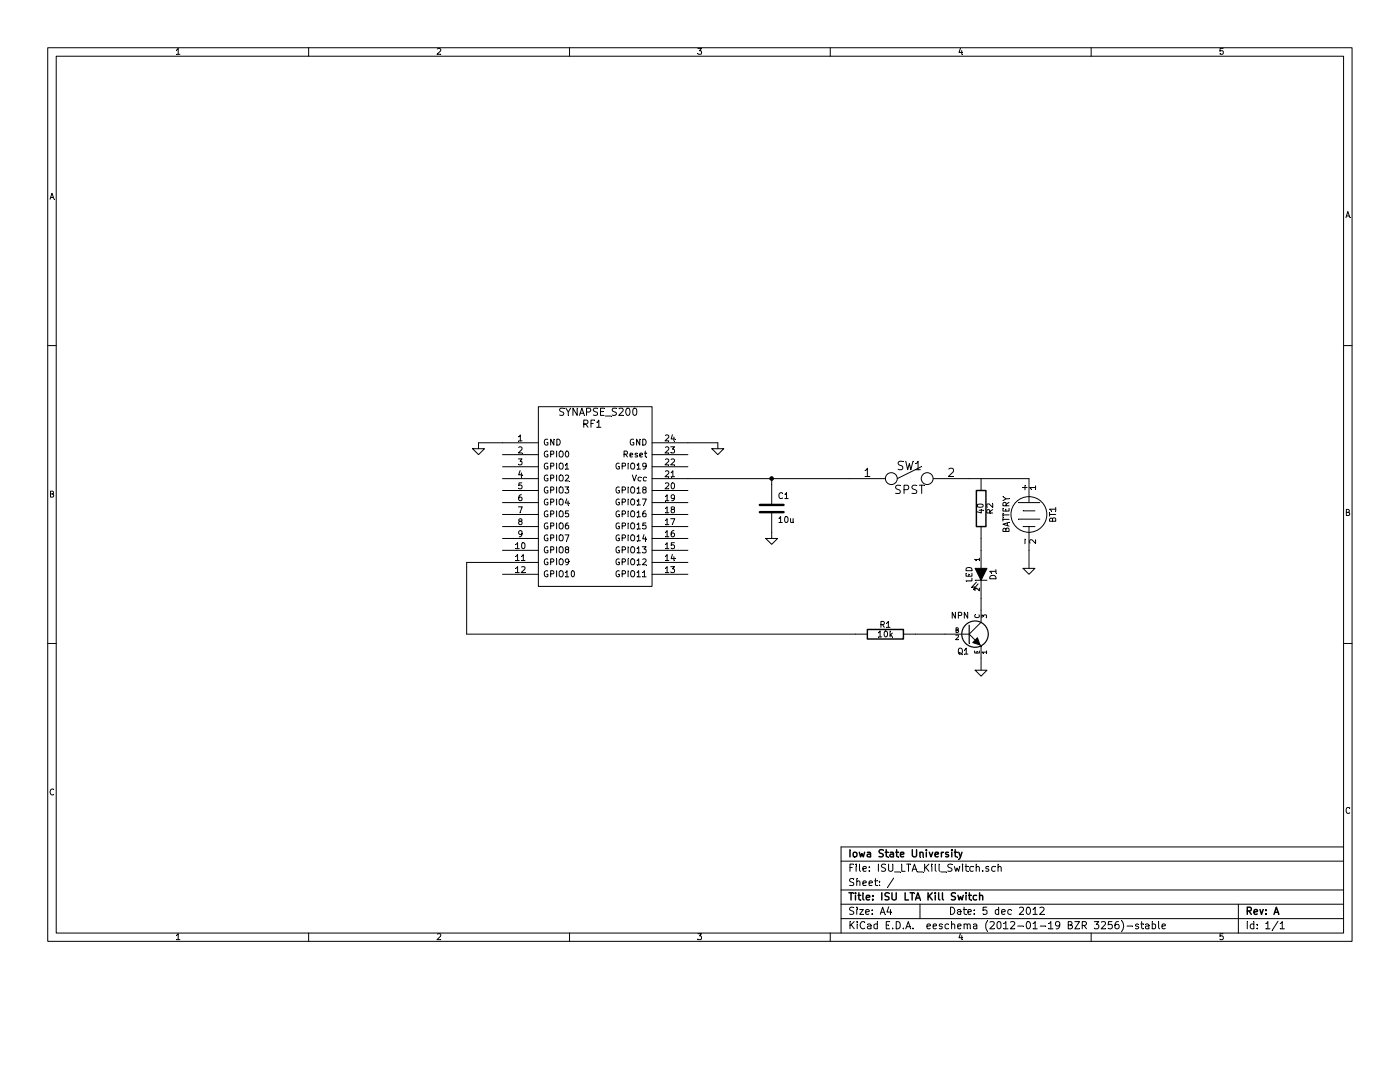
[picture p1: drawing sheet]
EESchema Schematic File Version 2  date 12/5/2012 12:40:11 PM
LIBS:power
LIBS:device
LIBS:transistors
LIBS:conn
LIBS:linear
LIBS:regul
LIBS:74xx
LIBS:cmos4000
LIBS:adc-dac
LIBS:memory
LIBS:xilinx
LIBS:special
LIBS:microcontrollers
LIBS:dsp
LIBS:microchip
LIBS:analog_switches
LIBS:motorola
LIBS:texas
LIBS:intel
LIBS:audio
LIBS:interface
LIBS:digital-audio
LIBS:philips
LIBS:display
LIBS:cypress
LIBS:siliconi
LIBS:opto
LIBS:atmel
LIBS:contrib
LIBS:valves
LIBS:ISU_Parts
LIBS:ISU_LTA_Kill_Switch-cache
EELAYER 25  0
EELAYER END
$Descr A4 11700 8267
encoding utf-8
Sheet 1 1
Title "ISU LTA Kill Switch"
Date "5 dec 2012"
Rev "A"
Comp "Iowa State University"
Comment1 ""
Comment2 ""
Comment3 ""
Comment4 ""
$EndDescr
Wire Wire Line
	8200 5500 8200 5600
Wire Wire Line
	7900 5300 7650 5300
Wire Wire Line
	8200 4500 8200 4600
Wire Wire Line
	6450 4450 6450 4500
Wire Wire Line
	4000 3750 4000 3700
Wire Wire Line
	4000 3700 4200 3700
Wire Wire Line
	8600 4000 8100 4000
Wire Wire Line
	7100 4000 5750 4000
Wire Wire Line
	5750 3700 6000 3700
Wire Wire Line
	6000 3700 6000 3750
Wire Wire Line
	8600 4600 8600 4750
Wire Wire Line
	6450 4050 6450 4000
Connection ~ 6450 4000
Wire Wire Line
	8200 5000 8200 5100
Wire Wire Line
	7150 5300 3900 5300
Wire Wire Line
	3900 5300 3900 4700
Wire Wire Line
	3900 4700 4200 4700
$Comp
L GND #PWR4
U 1 1
P 8200 5600
F 0 "#PWR4" H 8200 5600 30  0001 C CNN
F 1 "GND" H 8200 5530 30  0001 C CNN
	1    8200 5600
	1    0    0    -1  
$EndComp
$Comp
L R R1
U 1 1
P 7400 5300
F 0 "R1" V 7480 5300 50  0000 C CNN
F 1 "10k" V 7400 5300 50  0000 C CNN
	1    7400 5300
	0    -1   -1   0   
$EndComp
$Comp
L R R2
U 1 1
P 8200 4250
F 0 "R2" V 8280 4250 50  0000 C CNN
F 1 "40" V 8200 4250 50  0000 C CNN
	1    8200 4250
	1    0    0    -1  
$EndComp
$Comp
L LED D1
U 1 1
P 8200 4800
F 0 "D1" H 8200 4900 50  0000 C CNN
F 1 "LED" H 8200 4700 50  0000 C CNN
	1    8200 4800
	0    1    1    0   
$EndComp
$Comp
L NPN Q1
U 1 1
P 8100 5300
F 0 "Q1" H 8100 5150 50  0000 R CNN
F 1 "NPN" H 8100 5450 50  0000 R CNN
	1    8100 5300
	1    0    0    -1  
$EndComp
$Comp
L GND #PWR3
U 1 1
P 6450 4500
F 0 "#PWR3" H 6450 4500 30  0001 C CNN
F 1 "GND" H 6450 4430 30  0001 C CNN
	1    6450 4500
	1    0    0    -1  
$EndComp
$Comp
L GND #PWR1
U 1 1
P 4000 3750
F 0 "#PWR1" H 4000 3750 30  0001 C CNN
F 1 "GND" H 4000 3680 30  0001 C CNN
	1    4000 3750
	1    0    0    -1  
$EndComp
$Comp
L GND #PWR2
U 1 1
P 6000 3750
F 0 "#PWR2" H 6000 3750 30  0001 C CNN
F 1 "GND" H 6000 3680 30  0001 C CNN
	1    6000 3750
	1    0    0    -1  
$EndComp
$Comp
L GND #PWR5
U 1 1
P 8600 4750
F 0 "#PWR5" H 8600 4750 30  0001 C CNN
F 1 "GND" H 8600 4680 30  0001 C CNN
	1    8600 4750
	1    0    0    -1  
$EndComp
$Comp
L SYNAPSE_S200 RF1
U 1 1
P 4950 4250
F 0 "RF1" H 4950 4950 60  0000 C CNN
F 1 "SYNAPSE_S200" H 5000 5050 60  0000 C CNN
	1    4950 4250
	1    0    0    -1  
$EndComp
$Comp
L SPST SW1
U 1 1
P 7600 4000
F 0 "SW1" H 7600 4100 70  0000 C CNN
F 1 "SPST" H 7600 3900 70  0000 C CNN
	1    7600 4000
	1    0    0    -1  
$EndComp
$Comp
L C C1
U 1 1
P 6450 4250
F 0 "C1" H 6500 4350 50  0000 L CNN
F 1 "10u" H 6500 4150 50  0000 L CNN
	1    6450 4250
	1    0    0    -1  
$EndComp
$Comp
L BATTERY BT1
U 1 1
P 8600 4300
F 0 "BT1" H 8600 4500 50  0000 C CNN
F 1 "BATTERY" H 8600 4110 50  0000 C CNN
	1    8600 4300
	0    1    1    0   
$EndComp
$EndSCHEMATC
